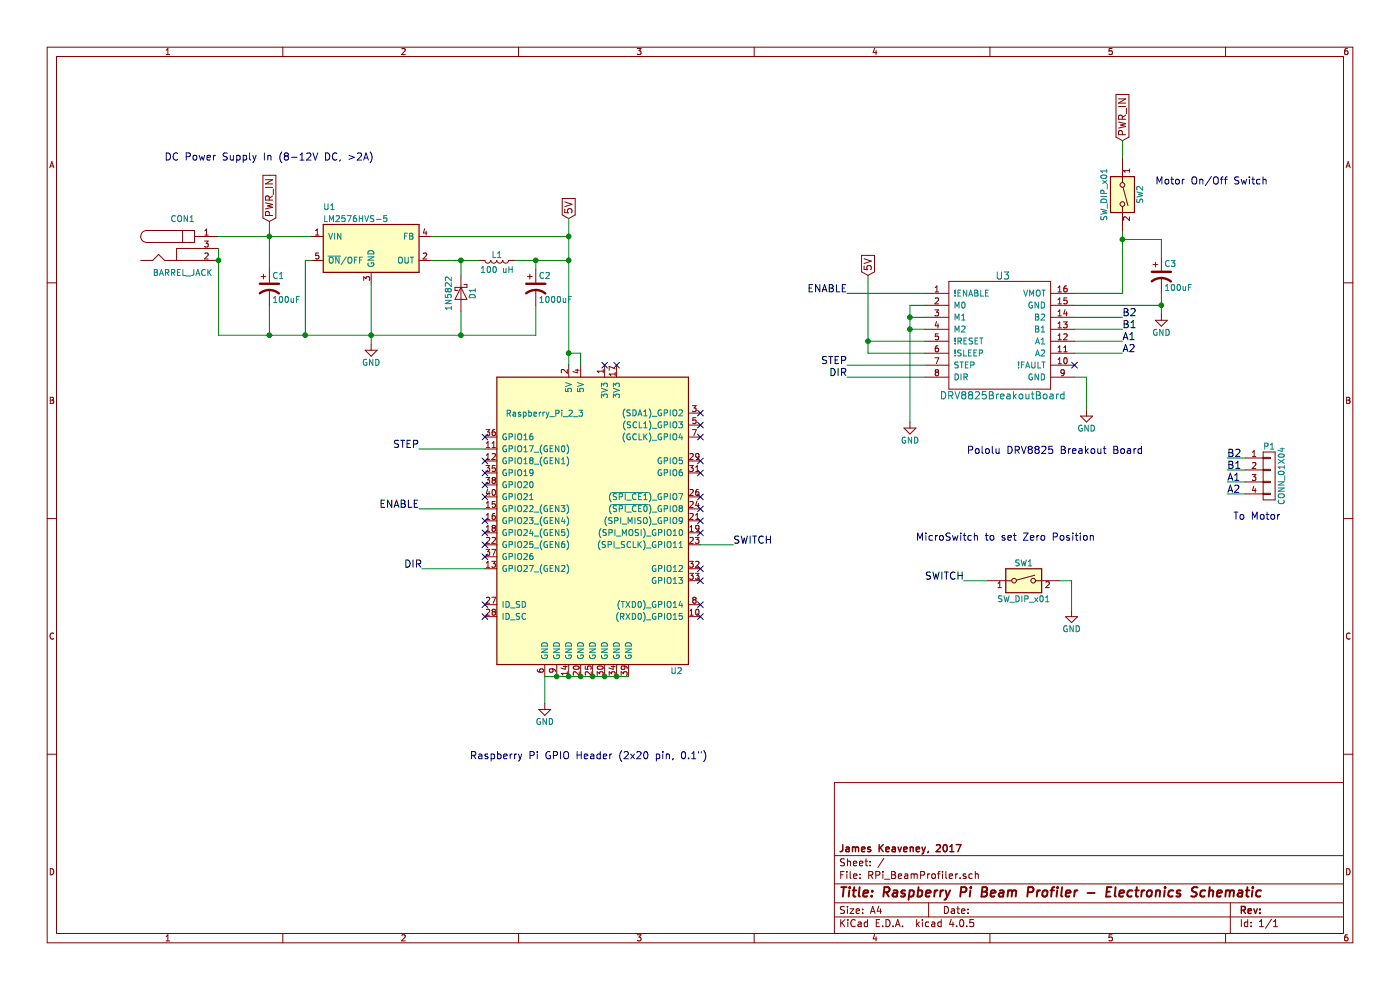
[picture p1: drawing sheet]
EESchema Schematic File Version 2
LIBS:power
LIBS:device
LIBS:transistors
LIBS:conn
LIBS:linear
LIBS:regul
LIBS:74xx
LIBS:cmos4000
LIBS:adc-dac
LIBS:memory
LIBS:xilinx
LIBS:microcontrollers
LIBS:dsp
LIBS:microchip
LIBS:analog_switches
LIBS:motorola
LIBS:texas
LIBS:intel
LIBS:audio
LIBS:interface
LIBS:digital-audio
LIBS:philips
LIBS:display
LIBS:cypress
LIBS:siliconi
LIBS:opto
LIBS:atmel
LIBS:contrib
LIBS:valves
LIBS:74xgxx
LIBS:ac-dc
LIBS:actel
LIBS:allegro
LIBS:Altera
LIBS:analog_devices
LIBS:battery_management
LIBS:bbd
LIBS:brooktre
LIBS:cmos_ieee
LIBS:dc-dc
LIBS:diode
LIBS:elec-unifil
LIBS:ESD_Protection
LIBS:ftdi
LIBS:gennum
LIBS:graphic
LIBS:hc11
LIBS:ir
LIBS:Lattice
LIBS:logo
LIBS:maxim
LIBS:mechanical
LIBS:microchip_dspic33dsc
LIBS:microchip_pic10mcu
LIBS:microchip_pic12mcu
LIBS:microchip_pic16mcu
LIBS:microchip_pic18mcu
LIBS:microchip_pic32mcu
LIBS:motor_drivers
LIBS:motors
LIBS:msp430
LIBS:nordicsemi
LIBS:nxp_armmcu
LIBS:onsemi
LIBS:Oscillators
LIBS:Power_Management
LIBS:powerint
LIBS:pspice
LIBS:references
LIBS:relays
LIBS:rfcom
LIBS:sensors
LIBS:silabs
LIBS:stm8
LIBS:stm32
LIBS:supertex
LIBS:switches
LIBS:transf
LIBS:ttl_ieee
LIBS:video
LIBS:wiznet
LIBS:Worldsemi
LIBS:Xicor
LIBS:zetex
LIBS:Zilog
LIBS:RPi_BeamProfiler-cache
EELAYER 25 0
EELAYER END
$Descr A4 11693 8268
encoding utf-8
Sheet 1 1
Title "Raspberry Pi Beam Profiler - Electronics Schematic"
Date ""
Rev ""
Comp "James Keaveney, 2017"
Comment1 ""
Comment2 ""
Comment3 ""
Comment4 ""
$EndDescr
$Comp
L Raspberry_Pi_2_3 U2
U 1 1
P 4950 4350
F 0 "U2" H 5650 3100 50  0000 C CNN
F 1 "Raspberry_Pi_2_3" H 4550 5250 50  0000 C CNN
F 2 "Pin_Headers:Pin_Header_Straight_2x20_Pitch2.54mm" H 5950 5600 50  0001 C CNN
F 3 "" H 5000 4200 50  0001 C CNN
	1    4950 4350
	1    0    0    -1  
$EndComp
$Comp
L BARREL_JACK CON1
U 1 1
P 1525 2075
F 0 "CON1" H 1525 2325 50  0000 C CNN
F 1 "BARREL_JACK" H 1525 1875 50  0000 C CNN
F 2 "Connectors:BARREL_JACK" H 1525 2075 50  0001 C CNN
F 3 "" H 1525 2075 50  0000 C CNN
	1    1525 2075
	1    0    0    -1  
$EndComp
Wire Wire Line
	1825 1975 2600 1975
Text Notes 1375 1350 0    60   ~ 0
DC Power Supply In (8-12V DC, >2A)
Wire Wire Line
	2250 1850 2250 2250
$Comp
L GND #PWR01
U 1 1
P 3100 2875
F 0 "#PWR01" H 3100 2625 50  0001 C CNN
F 1 "GND" H 3100 2725 50  0000 C CNN
F 2 "" H 3100 2875 50  0000 C CNN
F 3 "" H 3100 2875 50  0000 C CNN
	1    3100 2875
	1    0    0    -1  
$EndComp
Wire Wire Line
	1825 2075 1825 2800
Connection ~ 1825 2175
Text GLabel 4750 1825 1    60   Input ~ 0
5V
Wire Wire Line
	4750 1825 4750 3050
Wire Wire Line
	4750 2950 4850 2950
Wire Wire Line
	4850 2950 4850 3050
Connection ~ 4750 2950
$Comp
L GND #PWR02
U 1 1
P 4550 5875
F 0 "#PWR02" H 4550 5625 50  0001 C CNN
F 1 "GND" H 4550 5725 50  0000 C CNN
F 2 "" H 4550 5875 50  0000 C CNN
F 3 "" H 4550 5875 50  0000 C CNN
	1    4550 5875
	1    0    0    -1  
$EndComp
Wire Wire Line
	4550 5650 4550 5875
Wire Wire Line
	4550 5650 5250 5650
Connection ~ 4650 5650
Connection ~ 4750 5650
Connection ~ 4850 5650
Connection ~ 4950 5650
Connection ~ 5050 5650
Connection ~ 5150 5650
Text Notes 3925 6350 0    60   ~ 0
Raspberry Pi GPIO Header (2x20 pin, 0.1")
$Comp
L DRV8825BreakoutBoard U3
U 1 1
P 8425 2250
F 0 "U3" H 8375 2200 60  0000 C CNN
F 1 "DRV8825BreakoutBoard" H 8375 1200 60  0000 C CNN
F 2 "Pololu:DRV8825_BreakoutBoard" H 8375 2200 60  0001 C CNN
F 3 "" H 8375 2200 60  0001 C CNN
	1    8425 2250
	1    0    0    -1  
$EndComp
Text Notes 8075 3800 0    60   ~ 0
Pololu DRV8825 Breakout Board
Wire Wire Line
	9375 2450 8975 2450
Wire Wire Line
	7600 2750 7725 2750
Wire Wire Line
	7600 2550 7600 3525
$Comp
L GND #PWR03
U 1 1
P 7600 3525
F 0 "#PWR03" H 7600 3275 50  0001 C CNN
F 1 "GND" H 7600 3375 50  0000 C CNN
F 2 "" H 7600 3525 50  0000 C CNN
F 3 "" H 7600 3525 50  0000 C CNN
	1    7600 3525
	1    0    0    -1  
$EndComp
Wire Wire Line
	7725 2650 7600 2650
Connection ~ 7600 2750
Wire Wire Line
	7725 2550 7600 2550
Connection ~ 7600 2650
Wire Wire Line
	7725 2850 7250 2850
Wire Wire Line
	7250 2300 7250 2950
Text GLabel 7250 2300 1    60   Input ~ 0
5V
Wire Wire Line
	7250 2950 7725 2950
Connection ~ 7250 2850
Wire Wire Line
	7725 3150 7075 3150
Wire Wire Line
	7725 3050 7075 3050
Text GLabel 2250 1850 1    60   Input ~ 0
PWR_IN
Text GLabel 9375 1175 1    60   Input ~ 0
PWR_IN
Wire Wire Line
	9375 1175 9375 1325
Wire Wire Line
	9375 1925 9375 2450
$Comp
L CP1 C3
U 1 1
P 9700 2300
F 0 "C3" H 9725 2400 50  0000 L CNN
F 1 "100uF" H 9725 2200 50  0000 L CNN
F 2 "Capacitors_THT:CP_Radial_D6.3mm_P2.50mm" H 9700 2300 50  0001 C CNN
F 3 "" H 9700 2300 50  0000 C CNN
	1    9700 2300
	1    0    0    -1  
$EndComp
Wire Wire Line
	9375 2000 9700 2000
Wire Wire Line
	9700 2000 9700 2150
Connection ~ 9375 2000
Wire Wire Line
	8975 2550 9700 2550
Wire Wire Line
	9700 2450 9700 2625
$Comp
L GND #PWR04
U 1 1
P 9700 2625
F 0 "#PWR04" H 9700 2375 50  0001 C CNN
F 1 "GND" H 9700 2475 50  0000 C CNN
F 2 "" H 9700 2625 50  0000 C CNN
F 3 "" H 9700 2625 50  0000 C CNN
	1    9700 2625
	1    0    0    -1  
$EndComp
Connection ~ 9700 2550
Wire Wire Line
	8975 2650 9375 2650
Wire Wire Line
	8975 2750 9375 2750
Wire Wire Line
	8975 2850 9375 2850
Wire Wire Line
	8975 2950 9375 2950
Text Label 9375 2650 0    60   ~ 0
B2
Text Label 9375 2750 0    60   ~ 0
B1
Text Label 9375 2850 0    60   ~ 0
A1
Text Label 9375 2950 0    60   ~ 0
A2
$Comp
L GND #PWR05
U 1 1
P 9075 3425
F 0 "#PWR05" H 9075 3175 50  0001 C CNN
F 1 "GND" H 9075 3275 50  0000 C CNN
F 2 "" H 9075 3425 50  0000 C CNN
F 3 "" H 9075 3425 50  0000 C CNN
	1    9075 3425
	1    0    0    -1  
$EndComp
Wire Wire Line
	8975 3150 9075 3150
Wire Wire Line
	9075 3150 9075 3425
NoConn ~ 8975 3050
Text Label 3500 4250 2    60   ~ 0
ENABLE
Text Label 3525 4750 2    60   ~ 0
DIR
Text Label 3500 3750 2    60   ~ 0
STEP
NoConn ~ 5050 3050
NoConn ~ 5150 3050
NoConn ~ 4050 3650
NoConn ~ 4050 3850
NoConn ~ 4050 3950
NoConn ~ 4050 4150
NoConn ~ 4050 4350
NoConn ~ 4050 4450
NoConn ~ 4050 4550
NoConn ~ 4050 4650
NoConn ~ 4050 5050
NoConn ~ 4050 5150
NoConn ~ 5850 5050
NoConn ~ 5850 5150
NoConn ~ 5850 4150
NoConn ~ 5850 4250
NoConn ~ 5850 4350
NoConn ~ 5850 4450
NoConn ~ 5850 3450
NoConn ~ 5850 3550
NoConn ~ 5850 3650
NoConn ~ 5850 3950
$Comp
L SW_DIP_x01 SW1
U 1 1
P 8550 4850
F 0 "SW1" H 8550 5000 50  0000 C CNN
F 1 "SW_DIP_x01" H 8550 4700 50  0000 C CNN
F 2 "Pin_Headers:Pin_Header_Straight_1x02_Pitch2.54mm" H 8550 4850 50  0001 C CNN
F 3 "" H 8550 4850 50  0000 C CNN
	1    8550 4850
	1    0    0    -1  
$EndComp
Wire Wire Line
	8250 4850 8050 4850
$Comp
L GND #PWR06
U 1 1
P 8950 5100
F 0 "#PWR06" H 8950 4850 50  0001 C CNN
F 1 "GND" H 8950 4950 50  0000 C CNN
F 2 "" H 8950 5100 50  0000 C CNN
F 3 "" H 8950 5100 50  0000 C CNN
	1    8950 5100
	1    0    0    -1  
$EndComp
Wire Wire Line
	5850 4550 6125 4550
Wire Wire Line
	8850 4850 8950 4850
Wire Wire Line
	8950 4850 8950 5100
Text Label 6125 4550 0    60   ~ 0
SWITCH
Text Label 8050 4850 2    60   ~ 0
SWITCH
Text Notes 7650 4525 0    60   ~ 0
MicroSwitch to set Zero Position
Wire Wire Line
	4050 4250 3500 4250
Wire Wire Line
	4050 3750 3500 3750
Wire Wire Line
	4050 4750 3525 4750
Wire Wire Line
	7725 2450 7075 2450
Text Label 7075 2450 2    60   ~ 0
ENABLE
Text Label 7075 3050 2    60   ~ 0
STEP
Text Label 7075 3150 2    60   ~ 0
DIR
NoConn ~ 4050 4050
NoConn ~ 5850 3850
NoConn ~ 5850 4750
NoConn ~ 5850 4850
$Comp
L LM2576HVS-5 U1
U 1 1
P 3100 2075
F 0 "U1" H 2700 2425 50  0000 L CNN
F 1 "LM2576HVS-5" H 2700 2325 50  0000 L CNN
F 2 "TO_SOT_Packages_THT:TO-220-5_Pentawatt_Multiwatt-5_Vertical_StaggeredType1" H 3400 1825 50  0001 C CIN
F 3 "" H 3100 2075 50  0000 C CNN
	1    3100 2075
	1    0    0    -1  
$EndComp
Connection ~ 4750 2175
$Comp
L L L1
U 1 1
P 4150 2175
F 0 "L1" V 4100 2175 50  0000 C CNN
F 1 "100 uH" V 4225 2175 50  0000 C CNN
F 2 "Inductors:INDUCTOR_V" H 4150 2175 50  0001 C CNN
F 3 "" H 4150 2175 50  0000 C CNN
	1    4150 2175
	0    1    1    0   
$EndComp
Wire Wire Line
	3600 2175 4000 2175
Wire Wire Line
	4300 2175 4750 2175
Wire Wire Line
	3600 1975 4750 1975
Connection ~ 4750 1975
Wire Wire Line
	2250 2550 2250 2800
Connection ~ 2250 1975
Wire Wire Line
	2600 2175 2550 2175
Wire Wire Line
	2550 2175 2550 2800
$Comp
L D_Schottky D1
U 1 1
P 3850 2450
F 0 "D1" H 3850 2550 50  0000 C CNN
F 1 "1N5822" H 3850 2350 50  0000 C CNN
F 2 "Diodes_THT:D_5W_P5.08mm_Vertical_AnodeUp" H 3850 2450 50  0001 C CNN
F 3 "" H 3850 2450 50  0000 C CNN
	1    3850 2450
	0    1    1    0   
$EndComp
Wire Wire Line
	3850 2175 3850 2300
Connection ~ 3850 2175
$Comp
L CP1 C1
U 1 1
P 2250 2400
F 0 "C1" H 2275 2500 50  0000 L CNN
F 1 "100uF" H 2275 2300 50  0000 L CNN
F 2 "Capacitors_THT:CP_Radial_D6.3mm_P2.50mm" H 2250 2400 50  0001 C CNN
F 3 "" H 2250 2400 50  0000 C CNN
	1    2250 2400
	1    0    0    -1  
$EndComp
$Comp
L CP1 C2
U 1 1
P 4475 2400
F 0 "C2" H 4500 2500 50  0000 L CNN
F 1 "1000uF" H 4500 2300 50  0000 L CNN
F 2 "Capacitors_THT:CP_Radial_D10.0mm_P5.00mm" H 4475 2400 50  0001 C CNN
F 3 "" H 4475 2400 50  0000 C CNN
	1    4475 2400
	1    0    0    -1  
$EndComp
Wire Wire Line
	4475 2250 4475 2175
Connection ~ 4475 2175
Wire Wire Line
	4475 2800 4475 2550
Wire Wire Line
	1825 2800 4475 2800
Wire Wire Line
	3100 2375 3100 2875
Wire Wire Line
	3850 2600 3850 2800
Connection ~ 3850 2800
Connection ~ 3100 2800
Connection ~ 2550 2800
Connection ~ 2250 2800
$Comp
L SW_DIP_x01 SW2
U 1 1
P 9375 1625
F 0 "SW2" H 9375 1775 50  0000 C CNN
F 1 "SW_DIP_x01" H 9375 1475 50  0000 C CNN
F 2 "Buttons_Switches_THT:SW_DIP_x1_W7.62mm_Slide_LowProfile" H 9375 1625 50  0001 C CNN
F 3 "" H 9375 1625 50  0000 C CNN
	1    9375 1625
	0    1    1    0   
$EndComp
Text Notes 9650 1550 0    60   ~ 0
Motor On/Off Switch
$Comp
L CONN_01X04 P1
U 1 1
P 10600 3975
F 0 "P1" H 10600 4225 50  0000 C CNN
F 1 "CONN_01X04" V 10700 3975 50  0000 C CNN
F 2 "Pin_Headers:Pin_Header_Straight_1x04_Pitch2.54mm" H 10600 3975 50  0001 C CNN
F 3 "" H 10600 3975 50  0000 C CNN
	1    10600 3975
	1    0    0    -1  
$EndComp
Wire Wire Line
	10400 3825 10250 3825
Wire Wire Line
	10400 3925 10250 3925
Wire Wire Line
	10400 4025 10250 4025
Wire Wire Line
	10400 4125 10250 4125
Text Label 10250 3825 0    60   ~ 0
B2
Text Label 10250 3925 0    60   ~ 0
B1
Text Label 10250 4025 0    60   ~ 0
A1
Text Label 10250 4125 0    60   ~ 0
A2
Text Notes 10300 4350 0    60   ~ 0
To Motor\n
$EndSCHEMATC
